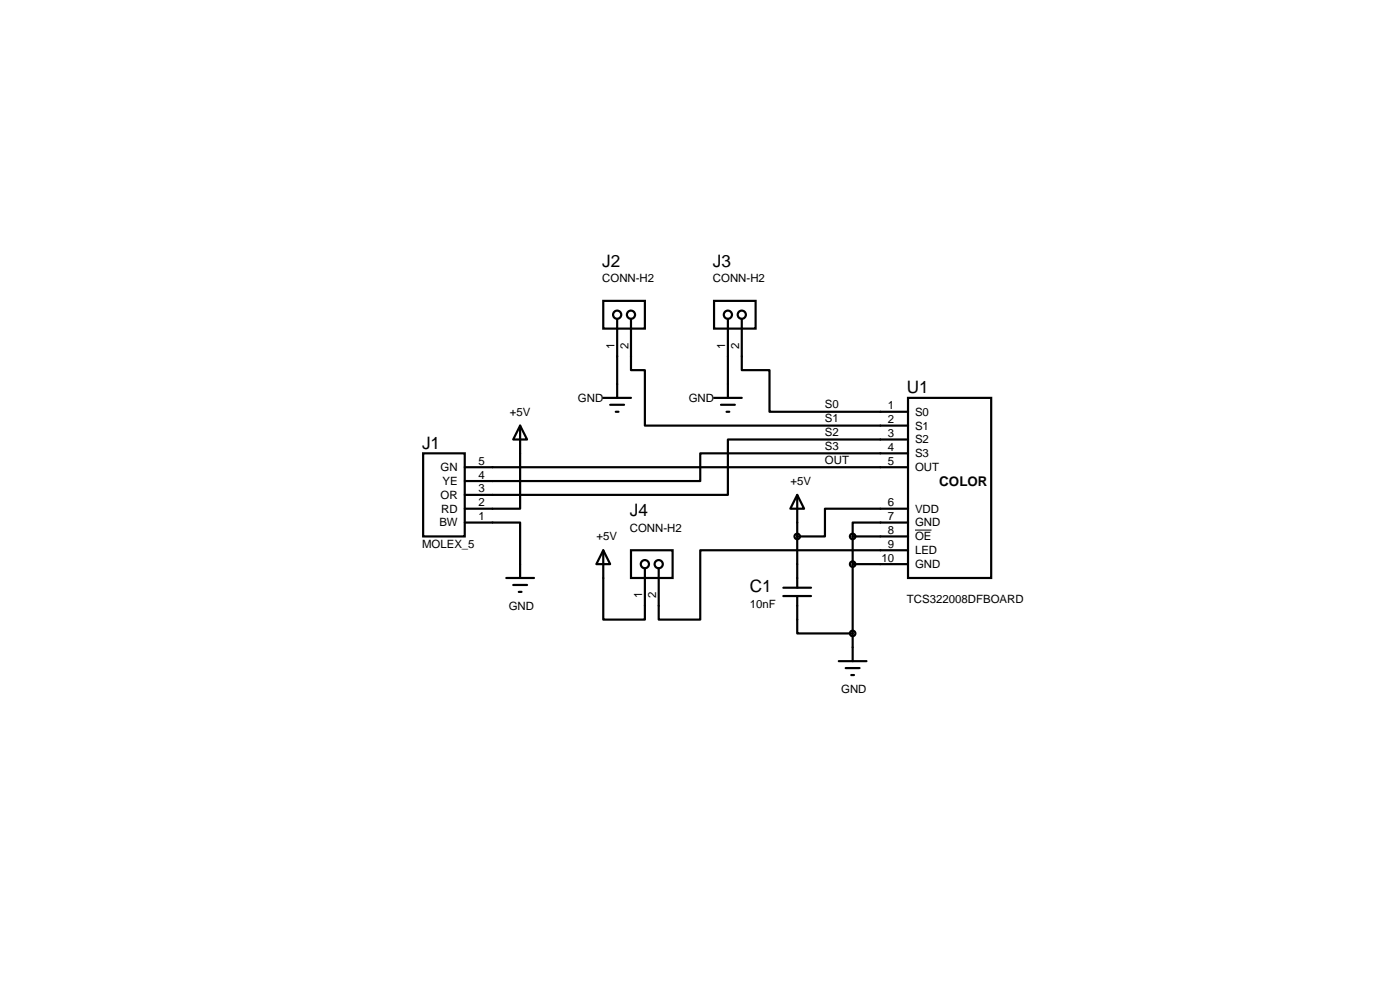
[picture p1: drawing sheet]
<svg xmlns="http://www.w3.org/2000/svg" width="420mm" height="297mm" viewBox="0 0 420 297" stroke-linecap="round" stroke-linejoin="round" font-family="sans-serif">
<g fill="none" stroke="#000" stroke-width=".66">
<path d="M181 90.3h12.5v8.3h-12.5zM185.2 95.7v23.7M189.4 95.7v15.4h4.1v16.6h79M214.3 90.3h12.5v8.3h-12.5zM218.4 95.7v23.7M222.6 95.7v15.4h8.3v12.4h41.6M181 119.4h8.4M214.3 119.4h8.3M272.5 119.4h25v54h-25zM127 136h12.5v25h-12.5zM156.1 127.7v24.9h-16.6M156.1 127.7l2.1 4.2h-4.2z"/>
<path d="M183.1 121.5h4.2M184.8 123.5h.8M216.4 121.5h4.1M218 123.5h.9M272.5 131.9h-54.1v16.6h-78.9M272.5 136h-62.3v8.3h-70.7M139.5 156.8h16.6v16.6M139.5 140.2h133M239.3 148.5v27.8M239.3 148.5l2 4.1h-4.1zM272.5 152.6h-24.9v8.4h-8.3M272.5 156.8h-16.6v4.2"/>
<path d="M151.9 173.4h8.4M154 175.5h4.2M155.7 177.6h.8M181 165.1v20.8h12.5v-15.4M181 165.1l2.1 4.2h-4.1zM189.4 165.1h12.5v8.3h-12.5zM235.1 178.8h8.3M235.1 176.3h8.3M239.3 178.8v11.3h16.6M255.9 169.3h16.6M255.9 161v37.4M255.9 161h16.6"/>
<path d="M272.5 165.1h-62.3v20.8h-12.5v-15.4M251.7 198.4h8.3M253.8 200.4h4.2M255.5 202.5h.8"/>
<circle cx="185.2" cy="94.4" r="1.23"/>
<circle cx="189.4" cy="94.4" r="1.23"/>
<circle cx="218.4" cy="94.4" r="1.23"/>
<circle cx="222.6" cy="94.4" r="1.23"/>
<circle cx="193.5" cy="169.3" r="1.23"/>
<circle cx="197.7" cy="169.3" r="1.23"/>
<circle cx="239.3" cy="160.9" r=".83"/>
<circle cx="255.9" cy="169.3" r=".83"/>
<circle cx="255.9" cy="160.9" r=".83"/>
<circle cx="255.9" cy="190.1" r=".83"/>
</g>
<path d="M274.6 159h5" fill="none" stroke="#000" stroke-width=".3"/>
<g font-size="5.1">
<text x="180.7" y="80.1">J2</text>
<text x="214" y="80.1">J3</text>
<text x="272.2" y="118">U1</text>
<text x="126.7" y="134.6">J1</text>
<text x="189" y="154.9">J4</text>
<text x="225" y="177.8">C1</text>
</g>
<text font-size="4" x="281.9" y="145.8">COLOR</text>
<g font-size="3.4">
<text x="180.7" y="84.7">CONN-H2</text>
<text x="214" y="84.7">CONN-H2</text>
<text x="184.4" y="104.6" transform="rotate(-90 184.4 104.6)">1</text>
<text x="188.6" y="104.6" transform="rotate(-90 188.6 104.6)">2</text>
<text x="217.7" y="104.6" transform="rotate(-90 217.7 104.6)">1</text>
<text x="221.8" y="104.6" transform="rotate(-90 221.8 104.6)">2</text>
<text x="153" y="124.7">+5V</text>
<text x="173.4" y="120.6">GND</text>
<text x="206.7" y="120.6">GND</text>
<text x="247.6" y="122.5">S0</text>
<text x="266.5" y="122.8">1</text>
<text x="274.6" y="124.7">S0</text>
<text x="247.6" y="130.8">S2</text>
<text x="247.6" y="126.6">S1</text>
<text x="266.5" y="127">2</text>
<text x="266.5" y="131.1">3</text>
<text x="274.6" y="128.9">S1</text>
<text x="247.6" y="134.9">S3</text>
<text x="266.5" y="135.3">4</text>
<text x="274.6" y="133.1">S2</text>
<text x="274.6" y="137.2">S3</text>
<text x="132.2" y="141.4">GN</text>
<text x="143.6" y="143.6">4</text>
<text x="143.6" y="139.4">5</text>
<text x="247.6" y="139.1">OUT</text>
<text x="266.5" y="139.4">5</text>
<text x="274.6" y="141.4">OUT</text>
<text x="132.2" y="149.7">OR</text>
<text x="132.8" y="145.5">YE</text>
<text x="143.6" y="147.7">3</text>
<text x="237.2" y="145.5">+5V</text>
<text x="132.4" y="153.8">RD</text>
<text x="143.6" y="151.9">2</text>
<text x="266.5" y="151.9">6</text>
<text x="274.6" y="153.8">VDD</text>
<text x="131.9" y="158">BW</text>
<text x="143.6" y="156">1</text>
<text x="189" y="159.6">CONN-H2</text>
<text x="266.5" y="160.2">8</text>
<text x="266.5" y="156">7</text>
<text x="274.6" y="158">GND</text>
<text x="126.7" y="164.4">MOLEX_5</text>
<text x="179" y="162.1">+5V</text>
<text x="266.5" y="164.4">9</text>
<text x="274.6" y="162.1">OE</text>
<text x="274.6" y="166.3">LED</text>
<text x="264.6" y="168.5">10</text>
<text x="274.6" y="170.5">GND</text>
<text x="192.8" y="179.5" transform="rotate(-90 192.8 179.5)">1</text>
<text x="196.9" y="179.5" transform="rotate(-90 196.9 179.5)">2</text>
<text x="152.7" y="182.9">GND</text>
<text x="225" y="182.4">10nF</text>
<text x="272.2" y="181">TCS322008DFBOARD</text>
<text x="252.4" y="207.9">GND</text>
</g>
</svg>
